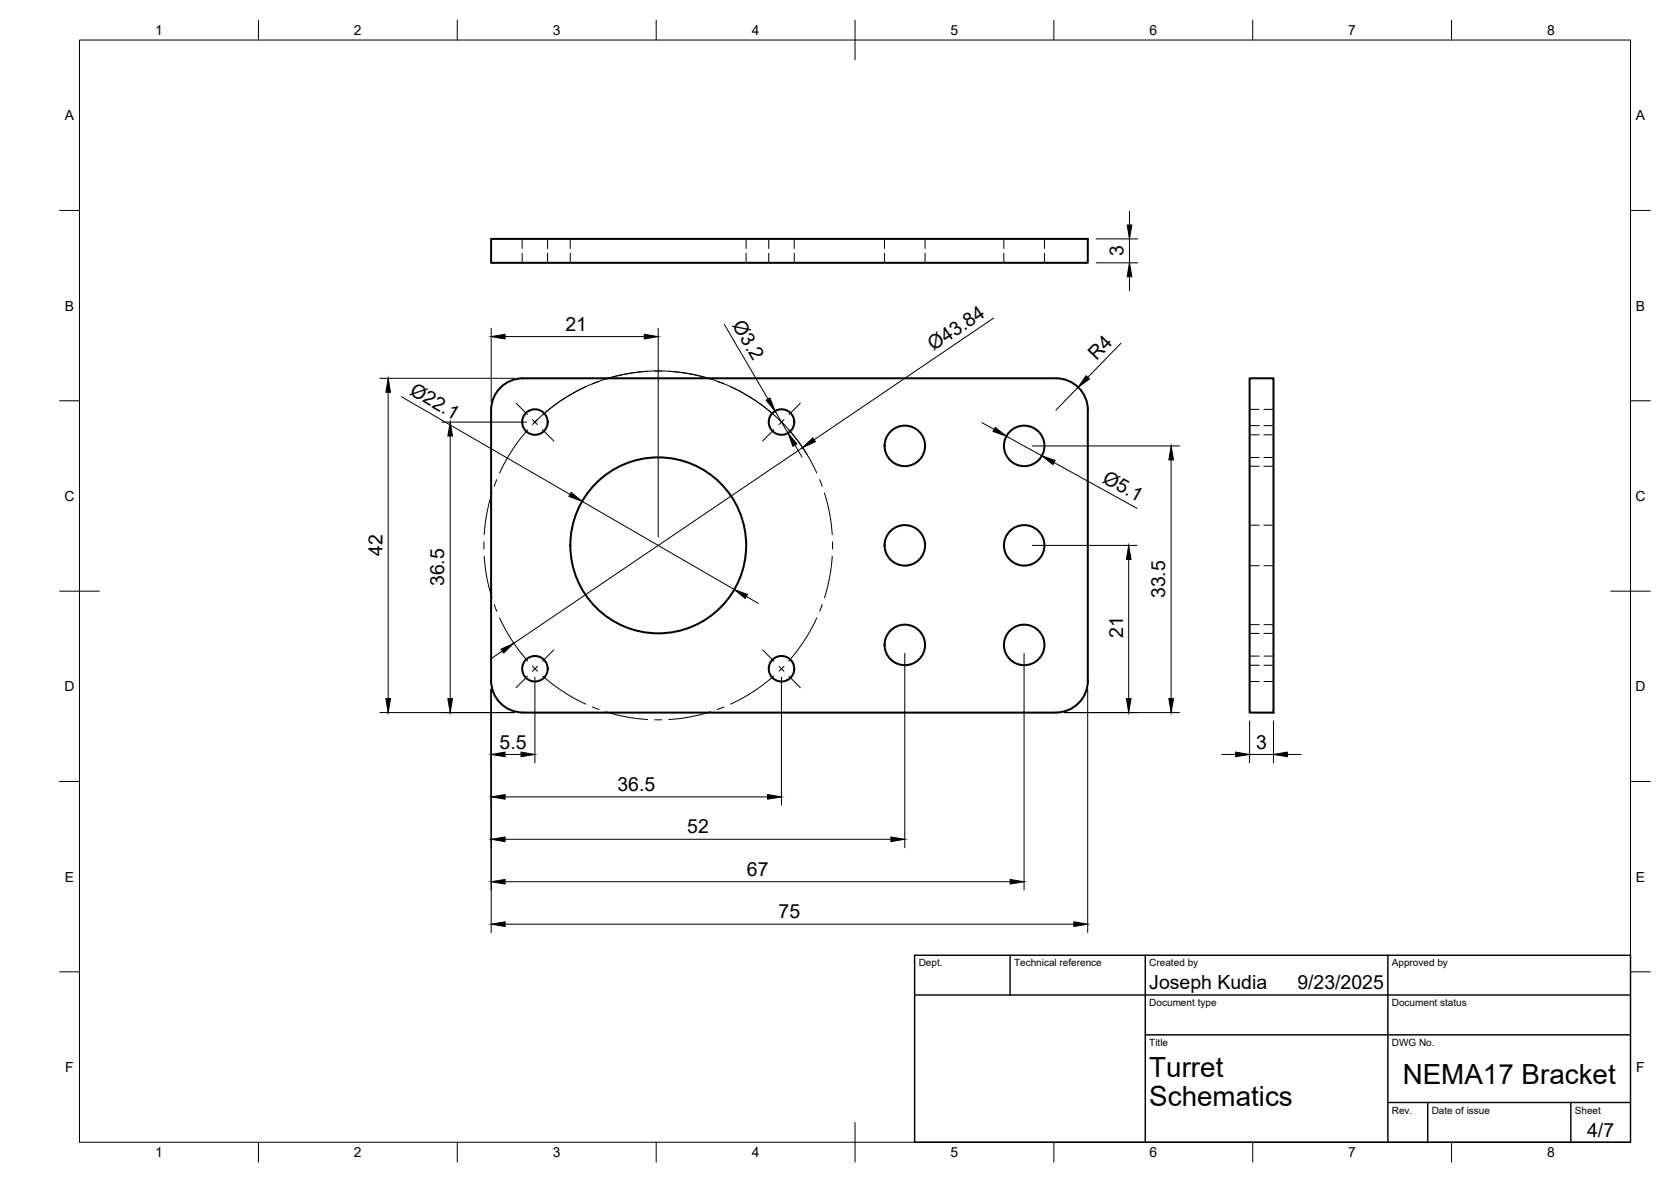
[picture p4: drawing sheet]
<svg xmlns="http://www.w3.org/2000/svg" width="420mm" height="297mm" viewBox="0 0 420 297" stroke-linecap="round" stroke-linejoin="round" font-family="sans-serif">
<!-- layer: Visible -->
<g fill="none" stroke="#000" stroke-width=".51">
<path d="M123.5 60h150v6h-150zM314.2 95.1h6v84h-6zM123.5 103.1a8 8 0 0 1 8-8h134a8 8 0 0 1 8 8M123.5 103.1v68M273.5 103.1v68M123.5 171.1a8 8 0 0 0 8 8M131.5 179.1h134M273.5 171.1a8 8 0 0 1-8 8"/>
<circle cx="134.5" cy="106.1" r="3.2"/>
<circle cx="196.5" cy="106.1" r="3.2"/>
<circle cx="227.5" cy="112.1" r="5.1"/>
<circle cx="257.5" cy="112.1" r="5.1"/>
<circle cx="165.5" cy="137.1" r="22.1"/>
<circle cx="227.5" cy="137.1" r="5.1"/>
<circle cx="257.5" cy="137.1" r="5.1"/>
<circle cx="134.5" cy="168.1" r="3.2"/>
<circle cx="196.5" cy="168.1" r="3.2"/>
<circle cx="227.5" cy="162.1" r="5.1"/>
<circle cx="257.5" cy="162.1" r="5.1"/>
</g>
<!-- layer: Hidden -->
<g fill="none" stroke="#000" stroke-width=".25">
<path d="M131.3 60v2.4M131.3 63.6v2.4M137.7 60v2.4M137.7 63.6v2.4M143.4 60v2.4M143.4 63.6v2.4M187.6 60v2.4M187.6 63.6v2.4M193.3 60v2.4M193.3 63.6v2.4M199.7 60v2.4M199.7 63.6v2.4"/>
<path d="M222.4 60v2.4M222.4 63.6v2.4M232.6 60v2.4M232.6 63.6v2.4M252.4 60v2.4M252.4 63.6v2.4M262.6 60v2.4M262.6 63.6v2.4M314.2 107h2.4M314.2 117.2h2.4M314.2 115h2.4M314.2 109.3h2.4"/>
<path d="M314.2 102.9h2.4M317.8 107h2.4M317.8 117.2h2.4M317.8 115h2.4M317.8 109.3h2.4M317.8 102.9h2.4M314.2 132h2.4M317.8 132h2.4M314.2 142.2h2.4M314.2 157h2.4M314.2 159.2h2.4M317.8 142.2h2.4"/>
<path d="M317.8 157h2.4M317.8 159.2h2.4M314.2 167.2h2.4M314.2 171.3h2.4M314.2 164.9h2.4M317.8 167.2h2.4M317.8 171.3h2.4M317.8 164.9h2.4"/>
</g>
<!-- layer: BORDER -->
<g fill="none" stroke="#000" stroke-width=".25">
<path d="M20 10.1h390v276.9h-390zM65 5.1v5M115 5.1v5M165 5.1v5M215 5.1v10M265 5.1v5M315 5.1v5M365 5.1v5M15 52.9h5M410 52.9h5M15 100.7h5M410 100.7h5"/>
<path d="M15 148.6h10M405 148.6h10M15 196.4h5M410 196.4h5M15 244.2h5M410 244.2h5M65 287v5M115 287v5M165 287v5M215 282.1v9.9M265 287v5M315 287v5"/>
<path d="M365 287v5"/>
</g>
<!-- layer: TITLEBLOCK -->
<path d="M230 240.1h180v46.9h-180zM230 250h180M254 240.1v9.9M288 240.1v46.9M349 240.1v46.9M288 260.1h122M349 277.1h61M359 277.1v9.9M395 277.1v9.9" fill="none" stroke="#000" stroke-width=".36"/>
<!-- layer: FD_Dimensions -->
<g fill="none" stroke="#000" stroke-width=".25">
<path d="M284 53.1v3.4M249.9 79.9l-45.2 30.6M275.6 60h10.5M275.6 66h10.5M284 60v6M284 69.5v3.5M95.5 95.1h33.9M97.6 98.6v77M100.9 99.7l42.4 24.6M123.5 82.5v18.5M127 84.6h35M165.5 82.5v52.5"/>
<path d="M182.1 81.5l11 18.8M271.1 97.3l-5.6 5.8M281.8 86.3l-8.3 8.5M111.1 106.1h21.3M113.2 109.6v66M134.1 106.5a43.8 43.8 0 0 1 68.9 7.7M194.9 103.3l3.2 5.5M199.9 111.9l1.8 3M201.8 112.5l-72.6 49.2M246.9 106.2l3.1 1.7M253 109.6l9 4.9M259.6 112.1h37"/>
<path d="M265 116.2l20.9 11.6M294.5 115.6v60M146.4 126l38.2 22.2M259.6 137.1h26.3M187.7 149.9l3 1.7M283.8 140.6v35M95.5 179.1h33.9M123.5 173.2v61.1M126.3 163.6l-2.9 2M134.5 170.2v21.5M196.5 170.2v32.2M227.5 164.2v48.8"/>
<path d="M257.5 164.2v59.5M267.6 179.1h29M273.5 173.2v61.1M127 189.6h4M307.2 189.6h3.5M314.2 181.2v10.5M314.2 189.6h6M320.2 181.2v10.5M323.7 189.6h3.5M127 210.9h97M127 200.3h66M127 232.2h143"/>
<path d="M127 221.6h127"/>
</g>
<g fill="#000" stroke="#000" stroke-width=".25">
<path d="M283.4 56.5h1.2l-.6 3.5zM284 66l.6 3.5h-1.2zM97.6 95.1l.6 3.5h-1.2zM123.5 84.6l3.5-.6v1.2zM162 84l3.5 .6-3.5 .6zM192.6 100.6l1-.6 1.3 3.3zM273.1 94.4l.8 .8-2.8 2.1zM113.2 106.1l.6 3.5h-1.2zM198.1 108.8l2.3 2.8-1 .5zM201.8 112.5l2.6-2.5 .6 1zM250.3 107.4l2.7 2.2-3.3-1.2zM262 114.5l3.3 1.2-.5 1z"/>
<path d="M294.5 112.1l.6 3.5h-1.2zM143.6 123.7l2.8 2.3-3.4-1.3zM184.6 148.2l3.3 1.2-.5 1zM283.8 137.1l.6 3.5h-1.2zM97 175.6h1.2l-.6 3.5zM112.6 175.6h1.2l-.6 3.5zM126 163.1l3.2-1.4-2.6 2.4zM283.2 175.6h1.2l-.6 3.5zM293.9 175.6h1.2l-.6 3.5zM123.5 200.3l3.5-.6v1.1zM123.5 189.6l3.5-.6v1.2zM131 189l3.5 .6-3.5 .6z"/>
<path d="M193 199.7l3.5 .6-3.5 .5zM310.7 189l3.5 .6-3.5 .6zM320.2 189.6l3.5-.6v1.2zM123.5 210.9l3.5-.6v1.2zM224 210.3l3.5 .6-3.5 .6zM123.5 232.2l3.5-.5v1.1zM123.5 221.6l3.5-.6v1.2zM254 221l3.5 .6-3.5 .6zM270 231.7l3.5 .5-3.5 .6z"/>
</g>
<!-- layer: Smart Centers -->
<g fill="none" stroke="#000" stroke-width=".25">
<path d="M147.3 97.2l-3 1.5-3.3 2-4.5 3.5M150.6 95.8l-1.7 .7M162.8 93.3l-5.9 .8-4.6 1.2M164.6 93.2h1.8M168.2 93.3l5.9 .8 4.6 1.2M180.4 95.8l1.6 .7M183.7 97.2l3 1.5 3.3 2 4.5 3.5M129.8 101.3l2.8 2.9M132.7 108l-3.6 4.6-2 3.3-1.5 3M133.9 105.4l1.2 1.3M135.1 105.4l-1.2 1.3M136.4 108l2.8 2.8"/>
<path d="M194.6 108l-2.8 2.8M195.9 105.4l1.2 1.3M197.1 105.4l-1.2 1.3M198.3 108l3.6 4.6 2 3.3 1.5 3M201.2 101.3l-2.8 2.9M121.7 136.2v1.8M121.8 139.7l.7 6 1.2 4.5M123.7 123.9l-1.2 4.6-.7 5.9M124.9 120.5l-.6 1.7M206.1 120.5l.6 1.7M207.3 123.9l1.2 4.6 .8 5.9M209.3 139.7l-.8 6-1.2 4.5"/>
<path d="M209.3 136.2v1.8M124.3 151.9l.6 1.7M125.6 155.3l1.5 3 2 3.3 3.6 4.5M205.4 155.2l-1.5 3.1-2 3.3-3.6 4.5M206.7 151.9l-.6 1.7M132.6 170l-2.8 2.8M133.9 167.4l1.2 1.3M135.1 167.4l-1.2 1.3M136.5 169.9l2.9 2.4 3.2 2.2 4.7 2.5M139.2 163.3l-2.8 2.9M148.9 177.7l1.7 .6M152.3 178.9l4.6 1.2 5.9 .7"/>
<path d="M178.7 178.9l-4.6 1.2-5.9 .7M182.1 177.7l-1.7 .6M191.8 163.3l2.8 2.9M194.5 169.9l-2.9 2.4-3.2 2.2-4.7 2.5M195.9 167.4l1.2 1.3M197.1 167.4l-1.2 1.3M198.4 170l2.8 2.8M164.6 180.9h1.8"/>
</g>
<g font-size="7">
<text x="289" y="270.6">Turret</text>
<text x="352.7" y="272.3">NEMA17 Bracket</text>
<text x="289" y="278.1">Schematics</text>
</g>
<g font-size="4.9">
<text x="282.5" y="64.4" transform="rotate(-90 282.5 64.4)">3</text>
<text x="142.2" y="83.2">21</text>
<text x="184" y="81.7" transform="rotate(60 184 81.7)">Ø3.2</text>
<text x="234.8" y="88.3" transform="rotate(-34 234.8 88.3)">Ø43.84</text>
<text x="275.7" y="90.6" transform="rotate(-46 275.7 90.6)">R4</text>
<text x="102.8" y="99" transform="rotate(30 102.8 99)">Ø22.1</text>
<text x="276.9" y="121" transform="rotate(29 276.9 121)">Ø5.1</text>
<text x="96.2" y="139.7" transform="rotate(-90 96.2 139.7)">42</text>
<text x="111.7" y="147.3" transform="rotate(-90 111.7 147.3)">36.5</text>
<text x="293" y="150.3" transform="rotate(-90 293 150.3)">33.5</text>
<text x="282.4" y="160.4" transform="rotate(-90 282.4 160.4)">21</text>
<text x="125.6" y="188.1">5.5</text>
<text x="315.8" y="188.1">3</text>
<text x="155.2" y="198.8">36.5</text>
<text x="172.8" y="209.5">52</text>
<text x="187.8" y="220.1">67</text>
<text x="195.8" y="230.8">75</text>
<text x="289" y="248.5">Joseph Kudia</text>
<text x="326.2" y="248.5">9/23/2025</text>
<text x="399.1" y="285.7">4/7</text>
</g>
<g font-size="3.5">
<text x="39" y="8.8">1</text>
<text x="89" y="8.8">2</text>
<text x="139" y="8.8">3</text>
<text x="189" y="8.8">4</text>
<text x="239" y="8.8">5</text>
<text x="289" y="8.8">6</text>
<text x="339" y="8.8">7</text>
<text x="389" y="8.8">8</text>
<text x="16.3" y="30.2">A</text>
<text x="411.3" y="30.2">A</text>
<text x="16.3" y="78">B</text>
<text x="411.3" y="78">B</text>
<text x="16.2" y="125.9">C</text>
<text x="411.2" y="125.9">C</text>
<text x="16.2" y="173.7">D</text>
<text x="411.2" y="173.7">D</text>
<text x="16.3" y="221.6">E</text>
<text x="411.3" y="221.6">E</text>
<text x="16.4" y="269.4">F</text>
<text x="411.4" y="269.4">F</text>
<text x="39" y="290.8">1</text>
<text x="89" y="290.8">2</text>
<text x="139" y="290.8">3</text>
<text x="189" y="290.8">4</text>
<text x="239" y="290.8">5</text>
<text x="289" y="290.8">6</text>
<text x="339" y="290.8">7</text>
<text x="389" y="290.8">8</text>
</g>
<g font-size="2.5">
<text x="231" y="242.9">Dept.</text>
<text x="255" y="242.9">Technical reference</text>
<text x="289" y="242.9">Created by</text>
<text x="350" y="242.9">Approved by</text>
<text x="289" y="252.8">Document type</text>
<text x="350" y="252.8">Document status</text>
<text x="289" y="262.9">Title</text>
<text x="350" y="262.9">DWG No.</text>
<text x="350" y="279.9">Rev.</text>
<text x="360" y="279.9">Date of issue</text>
<text x="396" y="279.9">Sheet</text>
</g>
</svg>
